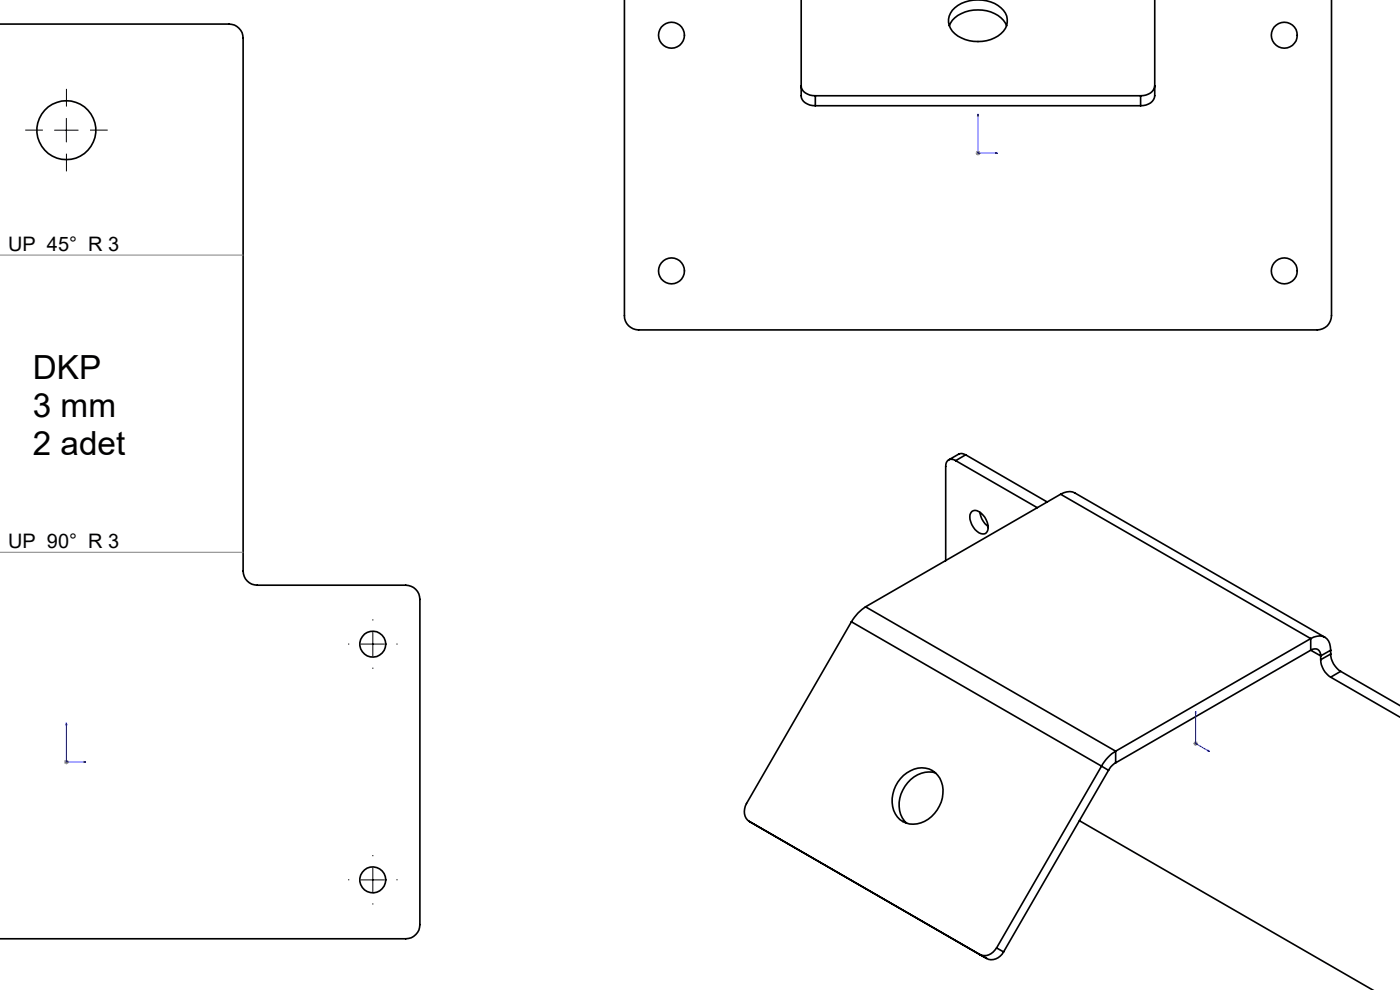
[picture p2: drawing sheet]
<svg xmlns="http://www.w3.org/2000/svg" width="297mm" height="210mm" viewBox="0 0 297 210" stroke-linecap="round" stroke-linejoin="round" font-family="sans-serif">
<g fill="none" stroke="#000" stroke-width=".35">
<path d="M132.5 -.1v67a3 3 0 0 0 3 3.1h144a3 3 0 0 0 3-3.1v-66.9M170 -.1v20.4a2.64 2.64 0 0 0 3 2.1M245 -.1v20.4a2.64 2.64 0 0 1-3 2.1M0 5.1h48.6a3 3 0 0 1 3 3v113a3 3 0 0 0 3 3h31.5a3 3 0 0 1 3 3v69a3 3 0 0 1-3 3h-86.1M170 18.2a2.64 2.64 0 0 0 3 2.1M201.4 5.5a6 6 0 0 1 6.1-3.4 6.4 6.4 0 0 1 6 3.4M202 2.2a7.8 7.8 0 0 1 10.9 0 3.6 3.6 0 0 1-1.2 5.4 7.9 7.9 0 0 1-9.7-1 3.4 3.4 0 0 1 0-4.4zM245 18.2a2.64 2.64 0 0 1-3 2.1M173 20.3h69M173 20.3v2.1M173 22.4h69M242 20.3v2.1"/>
<path d="M202.7 97.7a1.29 1.29 0 0 0-1.5-.1 1.29 1.29 0 0 0-.6 1.3v20M202.7 97.7l17.4 10M204.9 96.5a1.44 1.44 0 0 0-1.5-.2l-2.2 1.3M204.9 96.5l17.3 10M204.9 96.5l-2.2 1.2M206.2 108.5a1.75 1.75 0 0 1 2.3 .7 3 3 0 0 1 .7 3.9 1.85 1.85 0 0 1-2.4-.8 3 3 0 0 1-.6-3.8zM207.9 108.6l.2 .9a4.5 4.5 0 0 0 1.5 2.2M225 104.8a3.2 3.2 0 0 1 3-.2l53.1 30.6M225 104.8l-41.4 23.9M225 104.8l53.1 30.7M180.6 131.9l-22.2 38.6a2.78 2.78 0 0 0 .6 3.8M180.6 131.9l53.1 30.6"/>
<path d="M183.6 128.7a9.3 9.3 0 0 0-3 3.2M183.6 128.7l53.1 30.6M278.1 135.5a2.65 2.65 0 0 1 3.7 .5l.3 .5 .2 1.4M278.1 137.9a1.28 1.28 0 0 1 1.5-.1 1.28 1.28 0 0 1 .6 1.3M278.1 135.5l-41.4 23.8M278.1 135.5v2.4M278.1 137.9l-41.4 23.9M278.1 137.9l2.1 1.2M280.2 139.9a4.6 4.6 0 0 0 2.1 3.7M280.2 139.1v.8M282.3 138.7a4.6 4.6 0 0 0 2.1 3.7M282.3 137.9l-2.1 1.2"/>
<path d="M282.3 138.7l-2.1 1.2M282.3 137.9v.8M236.7 159.3a8.5 8.5 0 0 0-3 3.2M236.7 159.3v2.5M282.3 143.6l14.8 8.6M284.4 142.4l-2.1 1.2M284.4 142.4l12.7 7.3M159 174.3l50.3 29M159 174.3l1.5 .8M191.7 164.5a5.1 5.1 0 0 1 6.7-.6 6.2 6.2 0 0 1-.1 8.6 5.3 5.3 0 0 1-7.4 1.3 6.3 6.3 0 0 1 .1-8.6zM198.5 164a6.1 6.1 0 0 0-7 3.6 5.9 5.9 0 0 0 .8 7M229 174.1l62.3 36"/>
<path d="M233.7 162.5l-22.3 38.6M233.7 162.5l1.5 .9M235.2 163.4l-22.3 38.5M236.7 161.8l-1 .9-.5 .7M211.4 201.1a2.78 2.78 0 0 1-3.6 1.4l1.5 .8M211.4 201.1l1.5 .8M212.9 201.9a2.73 2.73 0 0 1-3.6 1.4"/>
<circle cx="142.5" cy="7.5" r="2.75"/>
<circle cx="272.5" cy="7.5" r="2.75"/>
<circle cx="14.1" cy="27.6" r="6.2"/>
<circle cx="142.5" cy="57.5" r="2.75"/>
<circle cx="272.5" cy="57.5" r="2.75"/>
<circle cx="79.1" cy="136.6" r="2.75"/>
<circle cx="79.1" cy="186.6" r="2.76"/>
</g>
<path d="M207.5 24.2v8.3h4.1M207.5 24.2l.1 .4h-.2zM211.2 32.4l.4 .1-.4 .1zM14.1 153.3v8.3h4.1M14.1 153.3l.1 .4h-.2zM253.6 150.9v6.8l3 1.7M253.6 150.9l.1 .4-.1-.1zM256.3 159.2l.3 .2-.3-.1zM17.8 161.5l.4 .1-.4 .1z" fill="none" stroke="#00f" stroke-width=".21"/>
<g fill="none" stroke="#808080" stroke-width=".21">
<path d="M207 32.5h1M207.1 32.1l.7 .7M207.5 32v1M207.8 32.1l-.7 .7M0 54.1h51.6M0 117.1h51.6M253.2 157.7h.9M253.3 157.4l.7 .7M253.6 157.2v1M254 157.4l-.7 .7M13.6 161.6h1M13.7 161.3l.7 .7"/>
<path d="M14.1 161.1v1M14.4 161.3l-.7 .7"/>
</g>
<path d="M9.1 27.6h-3.8M14.1 22.6v-3.8M14.1 32.6v3.7M19.1 27.6h3.7M74.1 136.6h-.3M79.1 131.6v-.2M84.1 136.6h.2M79.1 141.6v.3M74.1 186.6h-.3M79.1 181.6v-.2M79.1 191.6v.3M84.1 186.6h.2" fill="none" stroke="#000" stroke-width=".21" stroke-dasharray="15.2 1.3 1.3 1.3" stroke-linecap="butt"/>
<path d="M11.6 27.6h5M14.1 25.1v5M76.6 136.6h5M79.1 134.2v4.9M76.6 186.6h5M79.1 184.1v5.1" fill="none" stroke="#000" stroke-width=".21"/>
<path d="M211.2 32.4l.4 .1-.4 .1zM207.5 24.2l.1 .4h-.2zM297.1 32.4v.2zM297.1 24.2v.4zM256.3 159.2l.3 .2-.3-.1zM253.6 150.9l.1 .4-.1-.1zM17.8 161.5l.4 .1-.4 .1zM14.1 153.3l.1 .4h-.2z" fill="#00f"/>
<g font-size="7.1">
<text x="7" y="80.4">DKP</text>
<text x="7" y="88.5">3 mm</text>
<text x="7" y="96.5">2 adet</text>
</g>
<g font-size="4.2">
<text x="1.7" y="53.2">UP 45° R 3</text>
<text x="1.7" y="116.2">UP 90° R 3</text>
</g>
</svg>
